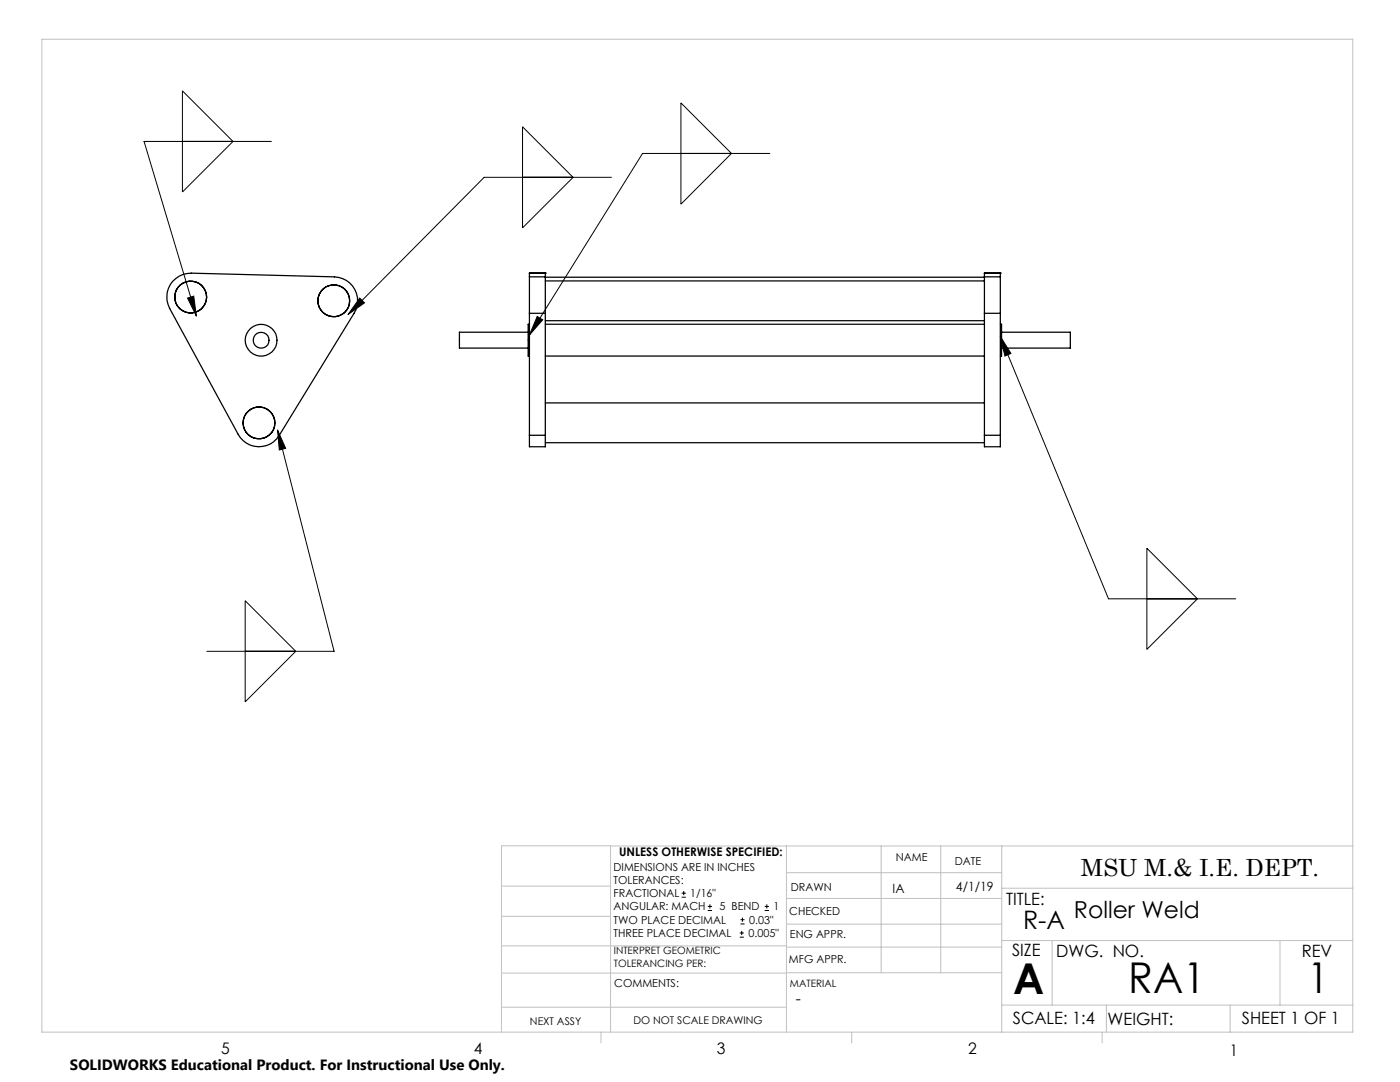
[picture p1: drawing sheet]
<svg xmlns="http://www.w3.org/2000/svg" width="279mm" height="216mm" viewBox="0 0 279 216" stroke-linecap="round" stroke-linejoin="round" font-family="sans-serif">
<g fill="none" stroke="#000" stroke-width=".2">
<path d="M36.4 18.1l10.1 10.1-10.1 10.1zM54.2 28.2h-25.4l10.4 34.9M104.3 25.3l10.1 10.1-10.1 10.1zM122 35.4h-25.4l-27.1 27.4M135.9 20.5l10.1 10.1-10.1 10.1zM153.6 30.6h-25.4l-22.5 36.3M37.4 59.5l1.3-.4 .5 4zM71.8 59.5l.9 .9-3.2 2.4zM107.2 63.1l1.1 .7-2.6 3.1zM199.6 67.1l2.2 3.4-1.2 .5zM199.6 67.1l21.6 52.4h25.4M55.4 85.8l1.6 3.7-1.3 .3z"/>
<path d="M55.4 85.8l11.3 44.2h-25.4M48.9 119.9l10.1 10.1-10.1 10.1zM228.9 109.4l10.1 10.1-10.1 10.1zM136 179h.9M136 178.2h.9M136.5 177.8v.8M141.3 181.7h.8M141.3 180.9h.8M141.7 180.4v.9M147.6 187h.8M147.6 186.2h.8M147.8 184.4h.8"/>
<path d="M147.8 183.5h.8M148 185.7v.9M148.2 183.1v.8M152.6 181.7h.9M152.6 180.9h.9M153 180.4v.9"/>
</g>
<g fill="none" stroke="#c0c0c0" stroke-width=".2">
<path d="M8.4 7.8h261.6v198.2h-261.6zM100.1 176.8h21.7M121.8 168.8v37.2M157 168.8v37.2M157 179.3h42.9M157 174.1h42.9M175.9 168.8v25.3M187.7 168.8v25.3M199.9 177.2h70.1M199.9 168.8v37.2M270 168.8h-169.9v37.2M100.1 194.2h56.9"/>
<path d="M100.1 188.7h56.9M100.1 182.8h21.7M157 194.1h42.9M157 184.4h42.9M157 189h42.9M199.9 187.7h70.1M210 187.7v12.9M255.4 187.7v12.9M100.1 201h56.9M119.9 206v2.1M170 206v2.1M199.9 200.6h70.1"/>
<path d="M220 206v2.1M220.8 200.6v5.4M245.5 200.6v5.4"/>
</g>
<path d="M71.8 59.5l.9 .9-3.2 2.4zM37.4 59.5l1.3-.4 .5 4zM55.4 85.8l1.6 3.7-1.3 .3zM107.2 63.1l1.1 .7-2.6 3.1zM199.6 67.1l2.2 3.4-1.2 .5z" fill="#000"/>
<g fill="none" stroke="#000" stroke-width=".25">
<path d="M34.5 56.1a5 5 0 0 1 3.7-1.6l28.5 .7a4.8 4.8 0 0 1 4 7.3l-15 24.4a4.7 4.7 0 0 1-8.2-.3l-13.6-25a4.9 4.9 0 0 1 .6-5.5zM105.7 55.2v7.3M105.7 54.5h.1M105.7 54.5h3.1M105.7 55.2h3.1M105.7 54.5v.7M108.8 55.2v7.3M108.8 54.5h.1M108.8 55.3h87.7M108.8 56.1h87.7M108.8 54.5v.7M196.5 55.2v7.3"/>
<path d="M196.5 54.5h.1M196.5 54.5h3.1M196.5 55.2h3.1M196.5 54.5v.7M199.6 55.2v7.3M199.6 54.5h.1M199.6 54.5v.7M105.4 66.3h-13.7v3.2h13.7M105.7 64.7h-.3v6.3h.3M105.7 62.5h3.1M105.7 62.5v24.4M108.8 64.7h87.7"/>
<path d="M108.8 71h87.7M108.8 64h87.7M108.8 62.5v24.4M196.5 62.5h3.1M196.5 62.5v24.4M199.6 64.7h.3v6.3h-.3M199.6 62.5v24.4M199.9 66.3h13.7v3.2h-13.7M105.7 86.9v2.2h3.1v-2.2M105.7 86.9h3.1M108.8 80.4h87.7M108.8 88.3h87.7"/>
<path d="M196.5 86.9v2.2h3.1v-2.2M196.5 86.9h3.1"/>
<circle cx="38.1" cy="59.3" r="3.2"/>
<circle cx="52.1" cy="67.9" r="1.58"/>
<circle cx="52.1" cy="67.9" r="3.2"/>
<circle cx="66.6" cy="60" r="3.2"/>
<circle cx="51.7" cy="84.4" r="3.2"/>
</g>
<g font-size="8.5">
<text x="202.2" y="198.3">A</text>
<text x="225.2" y="198.1">RA1</text>
<text x="260.9" y="198.1">1</text>
</g>
<text font-size="5.1" x="204.2" y="185.4">R-A</text>
<g font-size="4.7">
<text x="215.7" y="174.7">MSU M.&amp; I.E. DEPT.</text>
<text x="214.3" y="183.1">Roller Weld</text>
</g>
<g font-size="3.4">
<text x="200.8" y="180.5">TITLE:</text>
<text x="202" y="190.8">SIZE</text>
<text x="210.8" y="190.9">DWG. NO.</text>
<text x="259.8" y="191">REV</text>
<text x="202.1" y="204.4">SCALE: 1:4</text>
<text x="221" y="204.5">WEIGHT:</text>
<text x="247.8" y="204.4">SHEET 1 OF 1</text>
</g>
<g font-size="3.2">
<text x="158.8" y="200.4">-</text>
<text x="44.2" y="210.4">5</text>
<text x="94.6" y="210.3">4</text>
<text x="143.1" y="210.4">3</text>
<text x="193.2" y="210.3">2</text>
<text x="245.4" y="210.6">1</text>
</g>
<text font-size="3" x="14" y="213.5">SOLIDWORKS Educational Product. For Instructional Use Only.</text>
<g font-size="2.5">
<text x="178.1" y="178.2">IA</text>
<text x="190.8" y="177.8">4/1/19</text>
</g>
<text font-size="2.4" x="123.6" y="170.8">UNLESS OTHERWISE SPECIFIED:</text>
<g font-size="2.2">
<text x="122.5" y="173.7">DIMENSIONS ARE IN INCHES</text>
<text x="178.8" y="171.8">NAME</text>
<text x="190.6" y="172.5">DATE</text>
<text x="122.5" y="176.4">TOLERANCES:</text>
<text x="122.5" y="179">FRACTIONAL</text>
<text x="137.8" y="179">1/16&quot;</text>
<text x="157.8" y="177.8">DRAWN</text>
<text x="122.5" y="184.3">TWO PLACE DECIMAL</text>
<text x="122.5" y="181.7">ANGULAR: MACH</text>
<text x="143.6" y="181.7">5 BEND</text>
<text x="149.5" y="184.3">0.03&quot;</text>
<text x="154.4" y="181.7">1</text>
<text x="157.5" y="182.5">CHECKED</text>
<text x="122.5" y="187">THREE PLACE DECIMAL</text>
<text x="149.4" y="187">0.005&quot;</text>
<text x="157.6" y="187.2">ENG APPR.</text>
<text x="122.6" y="197">COMMENTS:</text>
<text x="157.4" y="192.2">MFG APPR.</text>
</g>
<g font-size="2.1">
<text x="105.8" y="204.5">NEXT ASSY</text>
<text x="126.4" y="204.3">DO NOT SCALE DRAWING</text>
</g>
<g font-size="2">
<text x="122.5" y="190.4">INTERPRET GEOMETRIC</text>
<text x="122.5" y="192.9">TOLERANCING PER:</text>
<text x="157.7" y="197">MATERIAL</text>
</g>
</svg>
